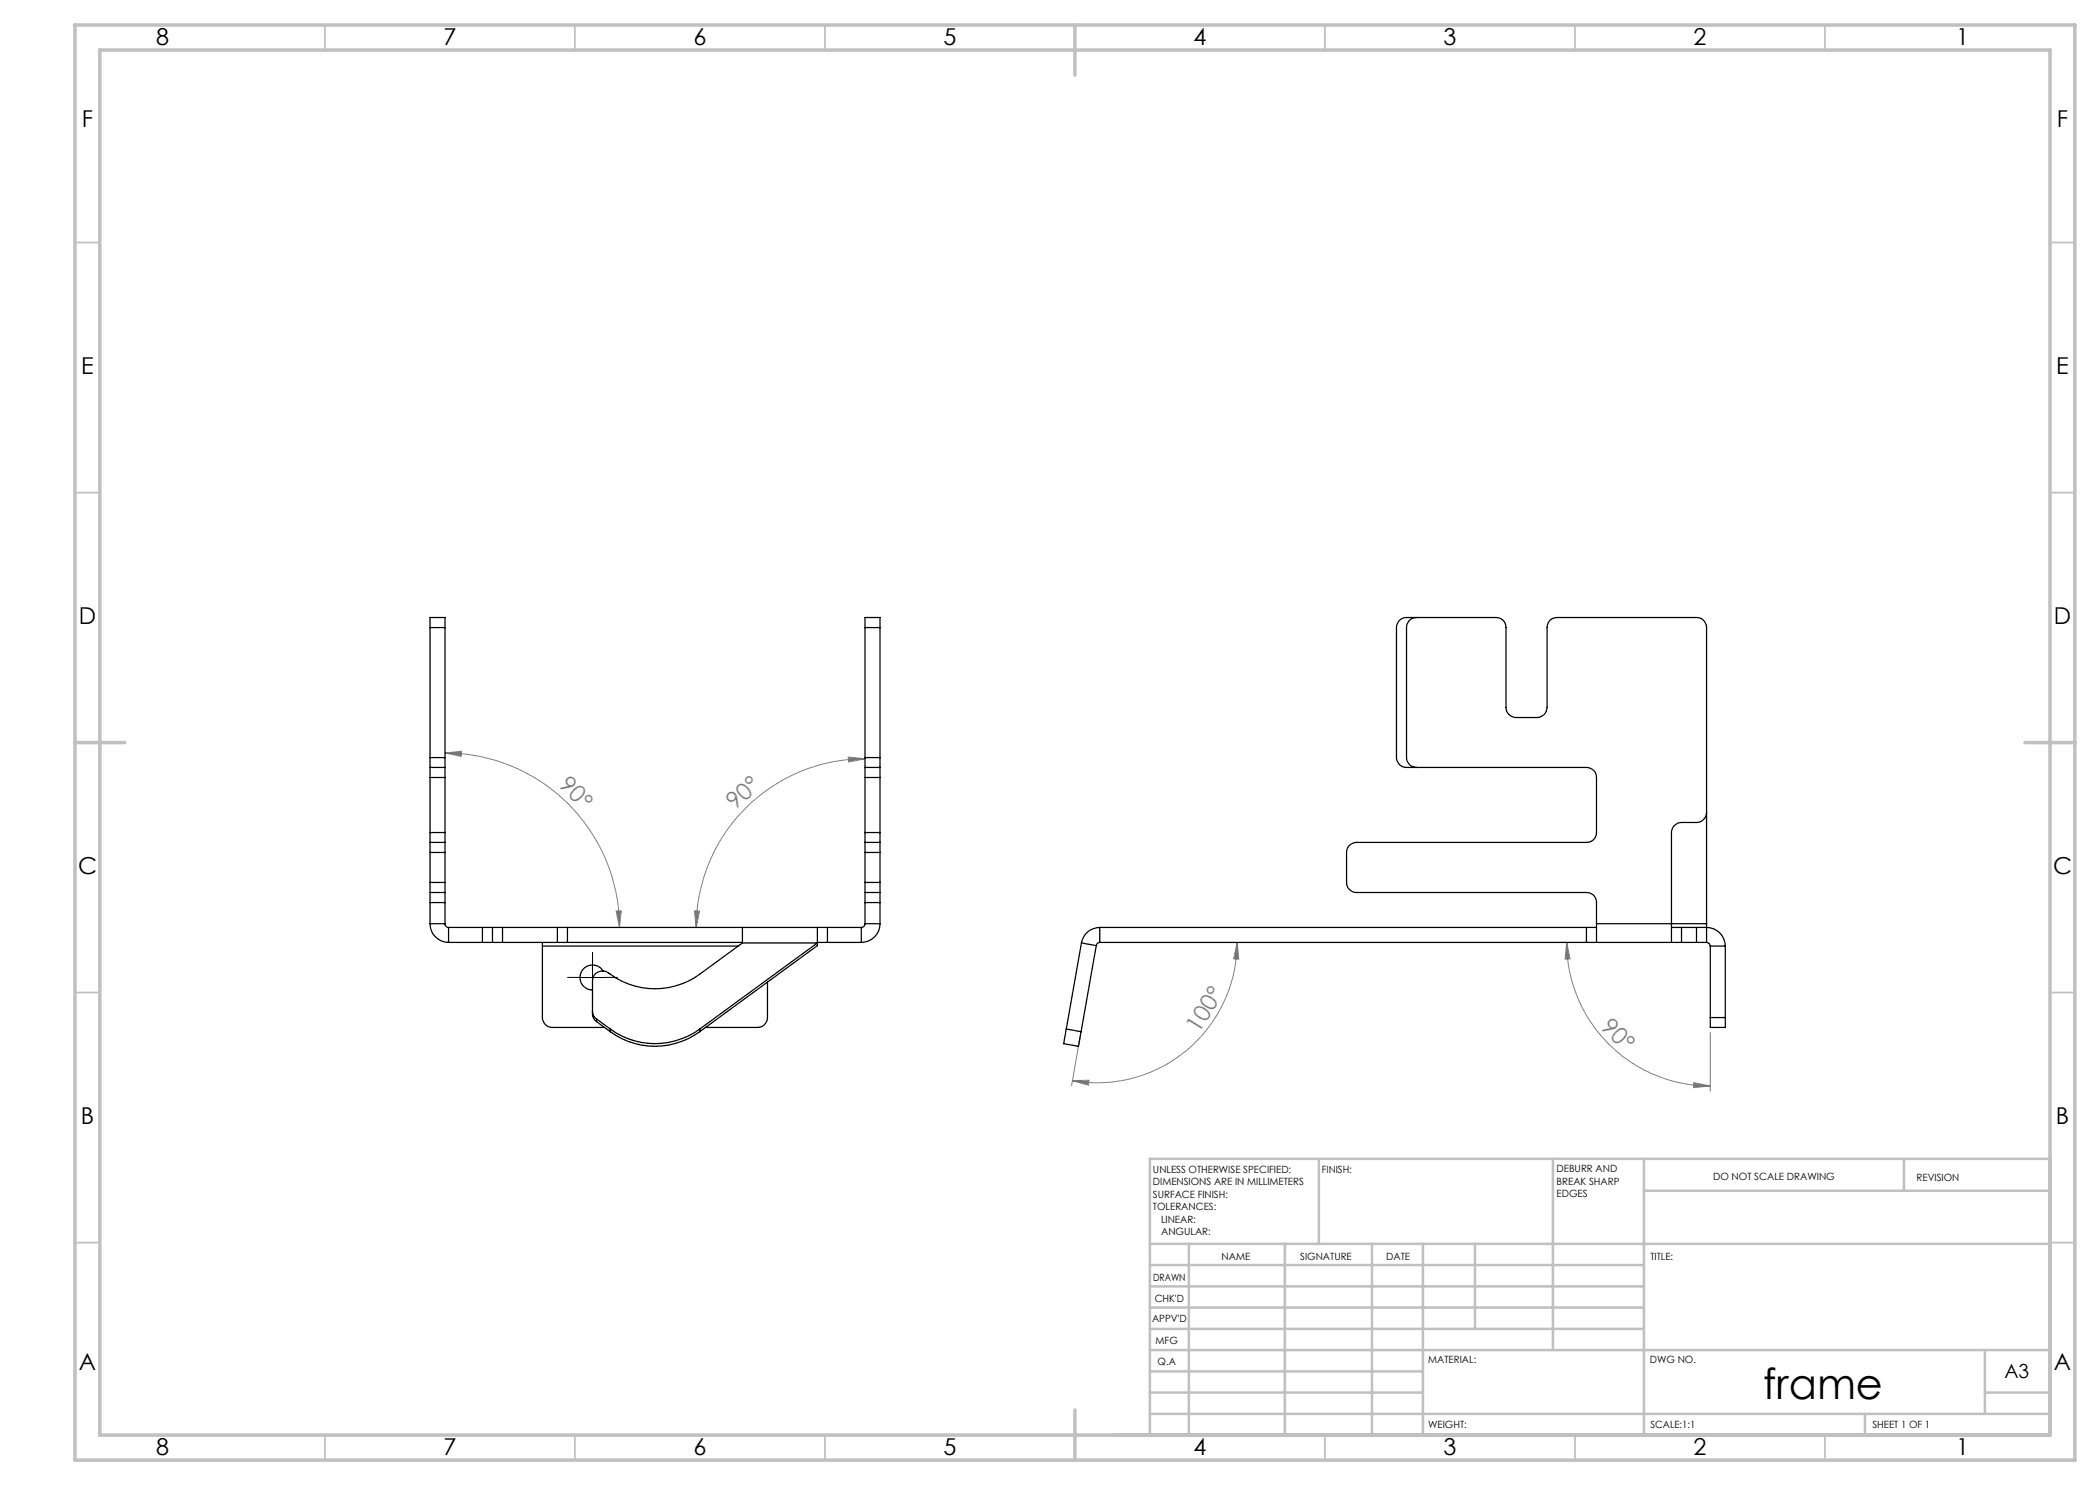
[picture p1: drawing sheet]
<svg xmlns="http://www.w3.org/2000/svg" width="420mm" height="297mm" viewBox="0 0 420 297" stroke-linecap="round" stroke-linejoin="round" font-family="sans-serif">
<g fill="none" stroke="#808080" stroke-width=".2">
<path d="M89 150.6l3.3-.4v1.1zM89 150.6a34.9 34.9 0 0 1 34.9 34.9M169.7 151.4l3.3 .4-3.3 .6zM173 151.8a33.7 33.7 0 0 0-33.8 33.7M123.2 182.2h1l-.3 3.3zM138.9 182.2h1l-.7 3.3zM247.4 188.5l.4 3.3h-1.1zM247.4 188.5a28.1 28.1 0 0 1-32.9 27.6M312.3 188.5h6M313.3 188.5l.7 3.3h-1zM313.3 188.5a28.7 28.7 0 0 0 28.8 28.7M214.5 216.1l3.3-.1-.1 1z"/>
<path d="M216 207.3l-1.7 9.8M338.8 216.5l3.3 .7-3.4 .3zM342.1 206.5v11.7"/>
</g>
<path d="M116 195.5h-2.5M118.5 193v-2.5M118.5 198v2.5M121 195.5h2.5" fill="none" stroke="#000" stroke-width=".2" stroke-dasharray="15.2 1.3 1.3 1.3"/>
<path d="M116 195.5h5M118.5 193v5" fill="none" stroke="#000" stroke-width=".2"/>
<g fill="none" stroke="#c0c0c0" stroke-width=".35">
<path d="M65 5v5M115 5v5M165 5v5M265 5v5M315 5v5M365 5v5M15 48.5h5M410 48.5h5M15 98.5h5M410 98.5h5M15 198.5h5M410 198.5h5"/>
<path d="M15 248.5h5M410 248.5h5M65 287v5M115 287v5M165 287v5M265 287v5M315 287v5M365 287v5"/>
</g>
<g fill="none" stroke="#c0c0c0" stroke-width=".5">
<path d="M263.8 231.8v17M310.6 231.8v38.2M328.8 231.8v55.2M328.8 238.2h81.2M380.8 231.8v6.4M410 231.8h-180v55.2M230 248.8h180M230 257.3h98.8M230 253h98.8M237.8 248.8v38.2M257 248.8v38.2M274.4 248.8v38.2"/>
<path d="M284.6 248.8v38.2M295 248.8v17M230 265.8h98.8M230 261.5h98.8M230 278.5h54.6M230 274.3h54.6M230 270h180M397 278.5h13M397 270v12.8M230 282.8h180M373 282.8v4.2"/>
</g>
<path d="M15 5h400v287h-400zM20 10h390v277h-390zM215 5v10M15 148.5h10M405 148.5h10M215 282v10" fill="none" stroke="#c0c0c0" stroke-width=".7"/>
<g fill="#808080">
<path d="M123.2 182.2h1l-.3 3.3zM89 150.6l3.3-.4v1.1z"/>
<path d="M169.7 151.4l3.3 .4-3.3 .6zM138.9 182.2h1l-.7 3.3z"/>
<path d="M214.5 216.1l3.3-.1-.1 1zM247.4 188.5l.4 3.3h-1.1z"/>
<path d="M313.3 188.5l.7 3.3h-1zM338.8 216.5l3.3 .7-3.4 .3z"/>
</g>
<g fill="none" stroke="#000" stroke-width=".25">
<path d="M86 125.5v-2h3v2M86 125.5v26M86 125.5h3M89 125.5v26M173 125.5v-2h3v2M173 125.5v26M173 125.5h3M176 125.5v26M283.3 123.5a1.99 1.99 0 0 0-2 2v26a1.99 1.99 0 0 0 2 2M86 151.5v2M86 153.5v2M86 155.5v11"/>
<path d="M86 151.5h3M86 153.5h3M86 155.5h3M89 151.5v2M89 153.5v2M89 155.5v11M173 151.5v2M173 153.5v2M173 155.5v11M173 151.5h3M173 153.5h3M173 155.5h3"/>
<path d="M176 151.5v2M176 153.5v2M176 155.5v11M86 168.5v2M86 176.5v2M86 166.5v2M86 178.5v2M86 176.5h3M86 178.5h3M86 170.5h3M86 168.5h3M86 170.5v6"/>
<path d="M86 166.5h3M89 168.5v2M89 176.5v2M89 166.5v2M89 178.5v2M89 170.5v6M173 176.5v2M173 168.5v2M173 178.5v2M173 166.5v2M173 176.5h3M173 178.5h3"/>
<path d="M173 170.5h3M173 168.5h3M173 170.5v6M173 166.5h3M176 176.5v2M176 168.5v2M176 178.5v2M176 166.5v2M176 170.5v6M341.3 162.5a2.05 2.05 0 0 1-2 2h-3a2.05 2.05 0 0 0-2 2v22M86 184.7a3.7 3.7 0 0 0 3.7 3.8M86 180.5v4.2"/>
<path d="M86 180.5h3M86 184.7h3M89 184.7a.72 .72 0 0 0 .7 .8M89 180.5v4.2M89.7 185.5h6.8M89.7 188.5h6.8M89.7 185.5v3M96.5 188.5h2M96.5 185.5h2M96.5 185.5v3M98.5 188.5h2M98.5 185.5h2"/>
<path d="M98.5 185.5v3M100.5 185.5h11M100.5 185.5v3M100.5 188.5h11M108.5 188.5v.7M108.5 189.2v14.3a1.99 1.99 0 0 0 2 2h10.4M108.5 189.2h39.1M111.5 188.5h2M111.5 185.5h2M111.5 185.5v3M113.5 188.5h35M113.5 185.5h35"/>
<path d="M113.5 185.5v3M120.6 194.2a2.5 2.5 0 0 0-4.3 .1 2.5 2.5 0 0 0 2.2 3.7M148.5 188.6l-8.6 6.2a15.4 15.4 0 0 1-18.7-.5 2.03 2.03 0 0 0-2.7 1.9v6.5a1.97 1.97 0 0 0 .8 1.6M148.5 185.5v3.1M148.5 188.6h15M148.5 185.5h15M153.5 196.4v7.1a1.99 1.99 0 0 1-2 2h-10.4M163.5 185.5v3.1M163.5 188.5h2M163.5 185.5h2M163.5 188.6l-23.6 17.2M163.5 188.6v.5l-23.6 17.2"/>
<path d="M165.5 185.5h6.8M165.5 188.5h6.8M165.5 185.5v3M172.3 185.5v3M173 184.7a.72 .72 0 0 1-.7 .8M173 180.5v4.2M173 180.5h3M173 184.7h3M176 184.7a3.7 3.7 0 0 1-3.7 3.8M176 180.5v4.2M216.3 188.6l3 .5M216.3 188.6l-3 17.2"/>
<path d="M219.3 189.1l-3.1 17.2M220 185.5a3.7 3.7 0 0 0-3.7 3.1M220 188.5a.73 .73 0 0 0-.7 .6M220 185.5h97.3M220 188.5h97.3M220 185.5v3M317.3 188.5h2M317.3 185.5h2M317.3 185.5v3M319.3 184.7v-4.2a1.93 1.93 0 0 0-2-2h-46a1.99 1.99 0 0 1-2-2v-6a1.99 1.99 0 0 1 2-2h46a1.93 1.93 0 0 0 2-2v-11a1.99 1.99 0 0 0-2-2h-36a1.99 1.99 0 0 1-2-2v-26a1.99 1.99 0 0 1 2-2h17.9a1.99 1.99 0 0 1 2 2v16a2.05 2.05 0 0 0 2 2h4.2a2.05 2.05 0 0 0 2-2v-16a1.93 1.93 0 0 1 2-2h27.9a1.99 1.99 0 0 1 2 2v59.2M319.3 184.7v3.8M319.3 188.5h15"/>
<path d="M319.3 184.7h22M334.3 188.5h2M334.3 185.5h2M336.3 185.5h3M336.3 188.5h3M336.3 185.5v3M339.3 188.5h2M339.3 185.5h2M339.3 185.5v3M341.3 185.5a3.7 3.7 0 0 1 3.8 3.7M341.3 188.5a.72 .72 0 0 1 .8 .7M341.3 184.7v.8"/>
<path d="M341.3 185.5v3M342.1 189.2h3M342.1 189.2v14.3M345.1 189.2v14.3M118.5 202.2a1.85 1.85 0 0 0 .8 1.6M119.3 203.8l2.8 2M119.3 203.8v.5M119.3 204.3l2.8 2M122.1 205.8a15.1 15.1 0 0 0 17.8 0M122.1 206.3a15.1 15.1 0 0 0 17.8 0M122.1 205.8v.5M139.9 205.8v.5"/>
<path d="M213.3 205.8l-.6 2.9 3 .6 .5-3M213.3 205.8l2.9 .5M342.1 203.5v2h3v-2M342.1 203.5h3"/>
</g>
<text font-size="8.5" x="352.7" y="279.7">frame</text>
<g font-size="4.7">
<text x="31.2" y="9">8</text>
<text x="88.7" y="9">7</text>
<text x="138.7" y="9">6</text>
<text x="188.7" y="9">5</text>
<text x="238.7" y="9">4</text>
<text x="288.7" y="9">3</text>
<text x="338.7" y="9">2</text>
<text x="391.2" y="9">1</text>
<text x="16.4" y="25.5">F</text>
<text x="411.4" y="25.5">F</text>
<text x="16.3" y="74.7">E</text>
<text x="411.2" y="74.7">E</text>
<text x="15.8" y="124.7">D</text>
<text x="410.8" y="124.7">D</text>
<text x="15.6" y="174.7">C</text>
<text x="410.6" y="174.7">C</text>
<text x="16.2" y="224.7">B</text>
<text x="411.2" y="224.7">B</text>
<text x="15.8" y="274">A</text>
<text x="410.8" y="274">A</text>
<text x="31.2" y="291">8</text>
<text x="88.7" y="291">7</text>
<text x="138.7" y="291">6</text>
<text x="188.7" y="291">5</text>
<text x="238.7" y="291">4</text>
<text x="288.7" y="291">3</text>
<text x="338.7" y="291">2</text>
<text x="391.2" y="291">1</text>
</g>
<g font-size="4.7" fill="#808080">
<text x="111.5" y="157.3" transform="rotate(44 111.5 157.3)">90°</text>
<text x="147" y="162.1" transform="rotate(-42 147 162.1)">90°</text>
<text x="239.8" y="206.9" transform="rotate(-58 239.8 206.9)">100°</text>
<text x="320" y="205.6" transform="rotate(45 320 205.6)">90°</text>
</g>
<text font-size="3.9" x="400.9" y="275.5">A3</text>
<g font-size="2">
<text x="230.6" y="234.6">UNLESS OTHERWISE SPECIFIED:</text>
<text x="230.6" y="237.1">DIMENSIONS ARE IN MILLIMETERS</text>
<text x="230.6" y="239.6">SURFACE FINISH:</text>
<text x="264.4" y="234.6">FINISH:</text>
<text x="311.3" y="234.5">DEBURR AND</text>
<text x="311.3" y="237">BREAK SHARP</text>
<text x="311.3" y="239.5">EDGES</text>
<text x="342.6" y="236">DO NOT SCALE DRAWING</text>
<text x="383.3" y="236.2">REVISION</text>
<text x="230.6" y="242.1">TOLERANCES:</text>
<text x="232.2" y="244.6">LINEAR:</text>
<text x="232.2" y="247.1">ANGULAR:</text>
<text x="244.3" y="252">NAME</text>
<text x="260" y="251.9">SIGNATURE</text>
<text x="277.2" y="251.9">DATE</text>
<text x="330.1" y="251.9">TITLE:</text>
<text x="230.6" y="256.1">DRAWN</text>
<text x="230.9" y="260.3">CHK'D</text>
<text x="230.4" y="264.4">APPV'D</text>
<text x="231.1" y="268.8">MFG</text>
<text x="231.5" y="273">Q.A</text>
<text x="285.6" y="272.5">MATERIAL:</text>
<text x="330" y="272.5">DWG NO.</text>
<text x="285.6" y="285.5">WEIGHT:</text>
<text x="330.1" y="285.6">SCALE:1:1</text>
<text x="374.5" y="285.6">SHEET 1 OF 1</text>
</g>
</svg>
